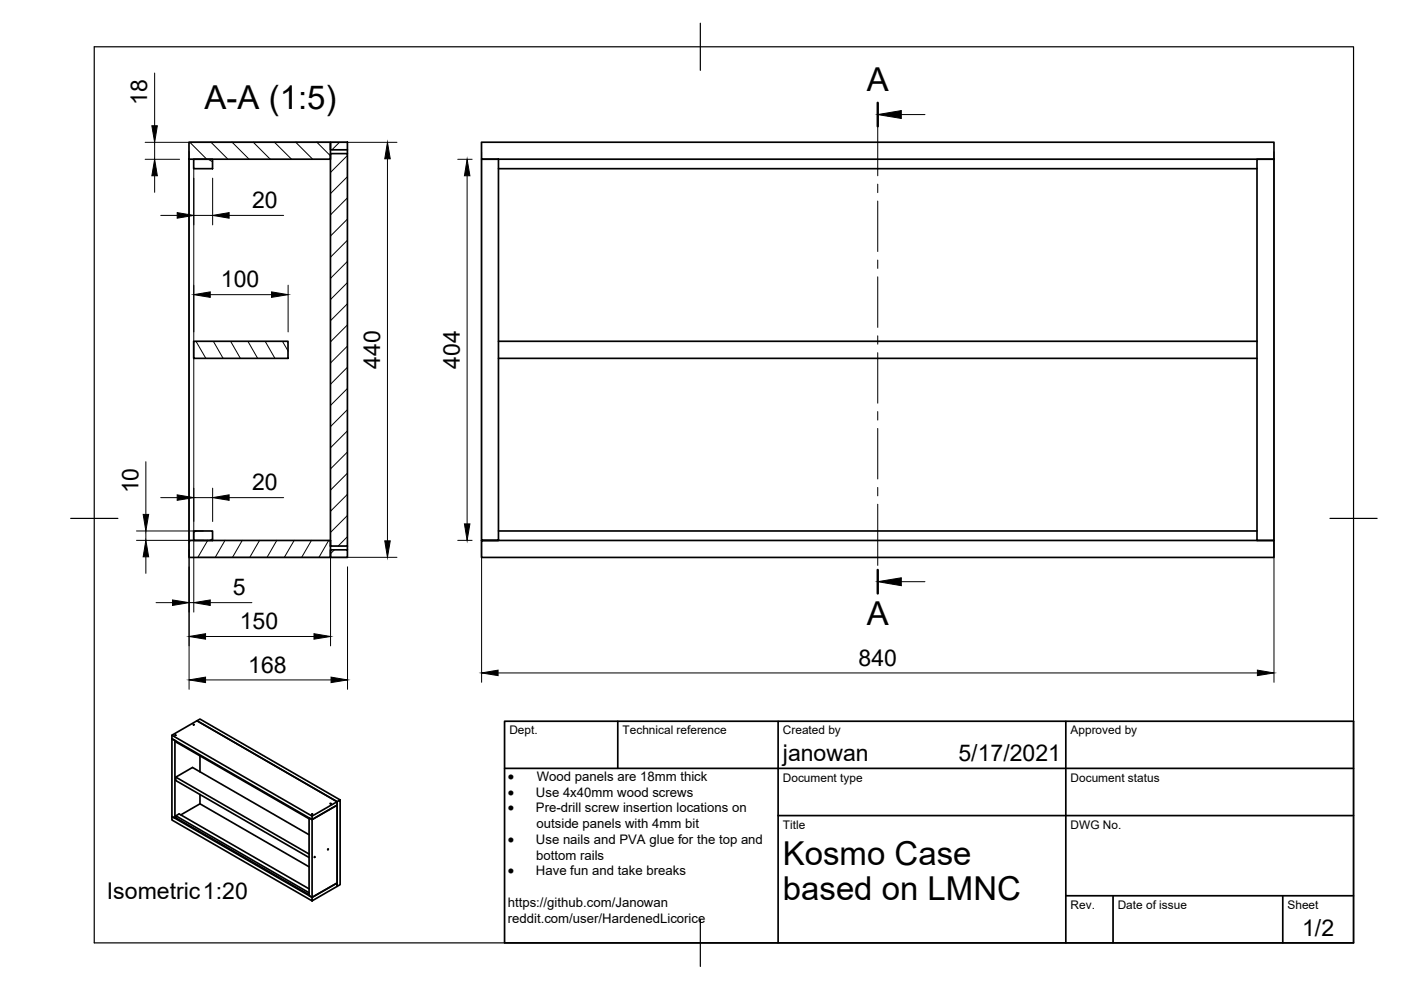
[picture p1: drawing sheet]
<svg xmlns="http://www.w3.org/2000/svg" width="297mm" height="210mm" viewBox="0 0 297 210" stroke-linecap="round" stroke-linejoin="round" font-family="sans-serif">
<!-- layer: Visible -->
<g fill="none" stroke="#000" stroke-width=".36">
<path d="M40.1 30.2h30v3.6h-30zM40.1 33.8v80.8M41.1 33.8h4v2h-4zM70.1 30.2h3.6v1.6h-3.6zM70.1 32.6h3.6v83.2h-3.6zM73.7 31.8v.8M102.1 30.2h168v3.6h-168zM102.1 33.8v80.8h168v3.6h-168v-3.6h3.6v-80.8zM105.7 35.8h160.8M266.5 33.8h3.6v80.8h-3.6zM41.1 72.4h20v3.6h-20zM105.7 76h160.8"/>
<path d="M105.7 72.4h160.8M40.1 114.6h30v3.6h-30zM41.1 112.6h4v2h-4zM70.1 116.6h3.6v1.6h-3.6zM73.7 115.8v.8M105.7 112.6h160.8M36.4 155.9l29.8 17.1 5.3-3v.7l-5.3 3.1v-.8M37.1 155.8l.2 .1zM37.3 157.1v.2l28.2 16.3M41 153.6h.1zM37.3 173.4l-.2 .1-.7-.4v-16.5l.7 .4v16.5M37.3 164.8l28.2 16.3"/>
<path d="M37.3 173l28.2 16.3M42.4 170.4l23.1 13.4M42.4 170.4l-4.1 2.4M42.4 160.2v3.5M42.4 168.5v1.9M65.5 177l-24.7-14.3-3.5 2.1v.7l28.2 16.3M66.1 172.6h.2zM69.5 180v.2zM70 170.3l.2 .1zM71.5 170l.6-.4v18l-.6 .3zM72.1 169.6l-29.7-17.1-.6 .3 29.7 17.2-29.7-17.2-5.4 3.1v.7l29.8 17.2v16.5l5.3-3.1v-16.5l-5.3 3.1-.7-.4v16.5l.7 .4-29.8-17.2v.8l29.8 17.1v-.7l5.3-3.1v.7l-5.3 3.1M65.5 188.5l-27.5-15.9-.7 .4v.4l28.2 16.3"/>
<path d="M66.7 181.6v.2z"/>
</g>
<!-- layer: Border -->
<path d="M20 9.9h267v190h-267zM148.5 4.9v10M15 109.9h10M282 109.9h10M148.5 194.9v10" fill="none" stroke="#000" stroke-width=".25"/>
<!-- layer: TitleBlock -->
<path d="M107 152.9h180v47h-180zM131 152.9v10M165 152.9v47M226 152.9v47M107 162.9h180M165 172.9h122M226 189.9h61M236 189.9v10M272 189.9v10" fill="none" stroke="#000" stroke-width=".36"/>
<!-- layer: Hatching -->
<g fill="none" stroke="#000" stroke-width=".21">
<path d="M40.3 30.2l3.6 3.6M41.1 35.7l.2 .1M44.2 33.8l.9 .5M44.7 30.2l3.6 3.6M49.2 30.2l3.6 3.6M53.7 30.2l3.6 3.6M58.2 30.2l3.6 3.6M62.7 30.2l3.6 3.6M67.2 30.2l2.9 2.9M72 30.2l-1.6 1.6M73.7 32.9l-3.6 3.6M73.7 37.4l-3.6 3.6"/>
<path d="M73.7 41.9l-3.6 3.6M73.7 46.4l-3.6 3.6M73.7 50.9l-3.6 3.6M73.7 55.4l-3.6 3.6M73.7 59.9l-3.6 3.6M41.6 72.4l2 3.6M45.2 72.4l2.1 3.6M48.9 72.4l2.1 3.6M52.6 72.4l2 3.6M56.2 72.4l2.1 3.6M59.9 72.4l1.2 2M73.7 64.4l-3.6 3.6"/>
<path d="M73.7 68.9l-3.6 3.6M73.7 73.4l-3.6 3.6M73.7 77.8l-3.6 3.7M73.7 82.4l-3.6 3.6M73.7 86.8l-3.6 3.6M73.7 91.3l-3.6 3.6M73.7 95.8l-3.6 3.6M40.4 114.6l-.3 .5M41.6 112.6l-.5 .3M44 114.6l-2 3.6M45.1 114.2l-.6 .4M47.7 114.6l-2.1 3.6"/>
<path d="M51.4 114.6l-2.1 3.6M55 114.6l-2 3.6M58.7 114.6l-2.1 3.6M62.4 114.6l-2.1 3.6M66 114.6l-2 3.6M69.7 114.6l-2.1 3.6M70.9 116.6l-.8 .8M73.7 100.3l-3.6 3.6M73.7 104.8l-3.6 3.6M73.7 109.3l-3.6 3.6M73.7 113.8l-2 2"/>
</g>
<!-- layer: Annotations -->
<path d="M186.1 21.8v5M186.1 120.8v5" fill="none" stroke="#000" stroke-width=".51"/>
<path d="M191.1 24.3h5M191.1 123.3h5" fill="none" stroke="#000" stroke-width=".21"/>
<path d="M186.1 24.3l5-.9v1.7zM186.1 123.3l5-.8v1.7z" fill="#000" stroke="#000" stroke-width=".21"/>
<!-- layer: Center Lines -->
<path d="M186.1 24.3v13M186.1 39v1.8M186.1 42.6v10.7M186.1 55.1v1.8M186.1 58.7v10.7M186.1 71.2v1.8M186.1 74.8v10.7M186.1 87.3v1.8M186.1 90.8v10.8M186.1 103.3v1.8M186.1 106.9v13" fill="none" stroke="#000" stroke-width=".21"/>
<!-- layer: Dimensions -->
<g fill="none" stroke="#000" stroke-width=".21">
<path d="M32.8 15.5v11.2M30.8 33.8h7.3M30.8 30.2h53.4M32.8 30.2v3.6M32.8 37.3v3.5M40.1 32.2v113.9M41.1 35.8v94M45.1 37.8v9.9M70.1 32.2v104.7M82.1 33.7v81M97 33.8h3.1M99 37.3v73.8"/>
<path d="M102.1 32.2v112.5M270.1 32.2v112.5M34.1 45.7h3.5M41.1 45.7h4M48.6 45.7h11.5M44.6 62.5h13M61.1 60.5v9.9M30.9 97.9v11.2M28.9 114.6h14.2M28.9 112.6h14.2M30.9 112.6v2M30.9 118.1v3.5"/>
<path d="M34.1 105.5h3.5M41.1 105.5h4M42.1 118.2h42.1M45.1 103.5v7.1M48.6 105.5h11.5M97 114.6h3.1M33.1 127.8h3.5M40.1 127.8h1M43.6 135h23M44.6 127.8h8.8M73.7 120.2v25.9M43.6 144.2h26.6"/>
<path d="M105.6 142.7h161"/>
</g>
<g fill="#000" stroke="#000" stroke-width=".21">
<path d="M32.8 33.8l.6 3.5h-1.2zM32.2 26.7h1.2l-.6 3.5zM82.1 30.2l.6 3.5h-1.1zM99 33.8l.6 3.5h-1.1zM37.6 45.1l3.5 .6-3.5 .6zM45.1 45.7l3.5-.6v1.2zM41.1 62.5l3.5-.6v1.1zM57.6 61.9l3.5 .6-3.5 .5zM30.9 114.6l.6 3.5h-1.1zM30.4 109.1h1.1l-.6 3.5zM37.6 104.9l3.5 .6-3.5 .6zM45.1 105.5l3.5-.6v1.2z"/>
<path d="M81.6 114.7h1.1l-.6 3.5zM98.5 111.1h1.1l-.6 3.5zM36.6 127.2l3.5 .6-3.5 .6zM40.1 135l3.5-.6v1.1zM41.1 127.8l3.5-.6v1.2zM66.6 134.4l3.5 .6-3.5 .5zM40.1 144.2l3.5-.6v1.1zM70.2 143.6l3.5 .6-3.5 .5zM102.1 142.7l3.5-.6v1.1zM266.6 142.1l3.5 .6-3.5 .5z"/>
</g>
<g font-size="7">
<text x="43.4" y="23">A-A (1:5)</text>
<text x="183.8" y="19.3">A</text>
<text x="183.8" y="132.5">A</text>
<text x="166" y="183.4">Kosmo Case</text>
<text x="166" y="190.9">based on LMNC</text>
</g>
<g font-size="4.9">
<text x="31.2" y="22.2" transform="rotate(-90 31.2 22.2)">18</text>
<text x="53.4" y="44.1">20</text>
<text x="46.8" y="60.9">100</text>
<text x="80.6" y="78.2" transform="rotate(-90 80.6 78.2)">440</text>
<text x="97.5" y="78.2" transform="rotate(-90 97.5 78.2)">404</text>
<text x="29.4" y="104.6" transform="rotate(-90 29.4 104.6)">10</text>
<text x="53.4" y="103.9">20</text>
<text x="49.4" y="126.2">5</text>
<text x="50.8" y="133.4">150</text>
<text x="52.6" y="142.6">168</text>
<text x="182" y="141.1">840</text>
<text x="166" y="161.4">janowan</text>
<text x="203.2" y="161.4">5/17/2021</text>
<text x="22.7" y="190.6">Isometric1:20</text>
<text x="276.1" y="198.6">1/2</text>
</g>
<g font-size="3">
<text x="107.7" y="165.6">·</text>
<text x="107.7" y="168.9">·</text>
<text x="107.7" y="172.2">·</text>
<text x="107.7" y="178.9">·</text>
<text x="107.7" y="185.6">·</text>
</g>
<g font-size="2.8">
<text x="113.8" y="165.6">Wood panels are 18mm thick</text>
<text x="113.6" y="168.9">Use 4x40mm wood screws</text>
<text x="113.6" y="172.2">Pre-drill screw insertion locations on</text>
<text x="113.6" y="178.9">Use nails and PVA glue for the top and</text>
<text x="113.7" y="175.6">outside panels with 4mm bit</text>
<text x="113.6" y="185.6">Have fun and take breaks</text>
<text x="113.7" y="182.3">bottom rails</text>
<text x="107.7" y="192.3">https://github.com/Janowan</text>
<text x="107.7" y="195.7">reddit.com/user/HardenedLicorice</text>
</g>
<g font-size="2.5">
<text x="108" y="155.7">Dept.</text>
<text x="132" y="155.7">Technical reference</text>
<text x="166" y="155.7">Created by</text>
<text x="227" y="155.7">Approved by</text>
<text x="166" y="165.7">Document type</text>
<text x="227" y="165.7">Document status</text>
<text x="166" y="175.7">Title</text>
<text x="227" y="175.7">DWG No.</text>
<text x="227" y="192.7">Rev.</text>
<text x="237" y="192.7">Date of issue</text>
<text x="273" y="192.7">Sheet</text>
</g>
</svg>
